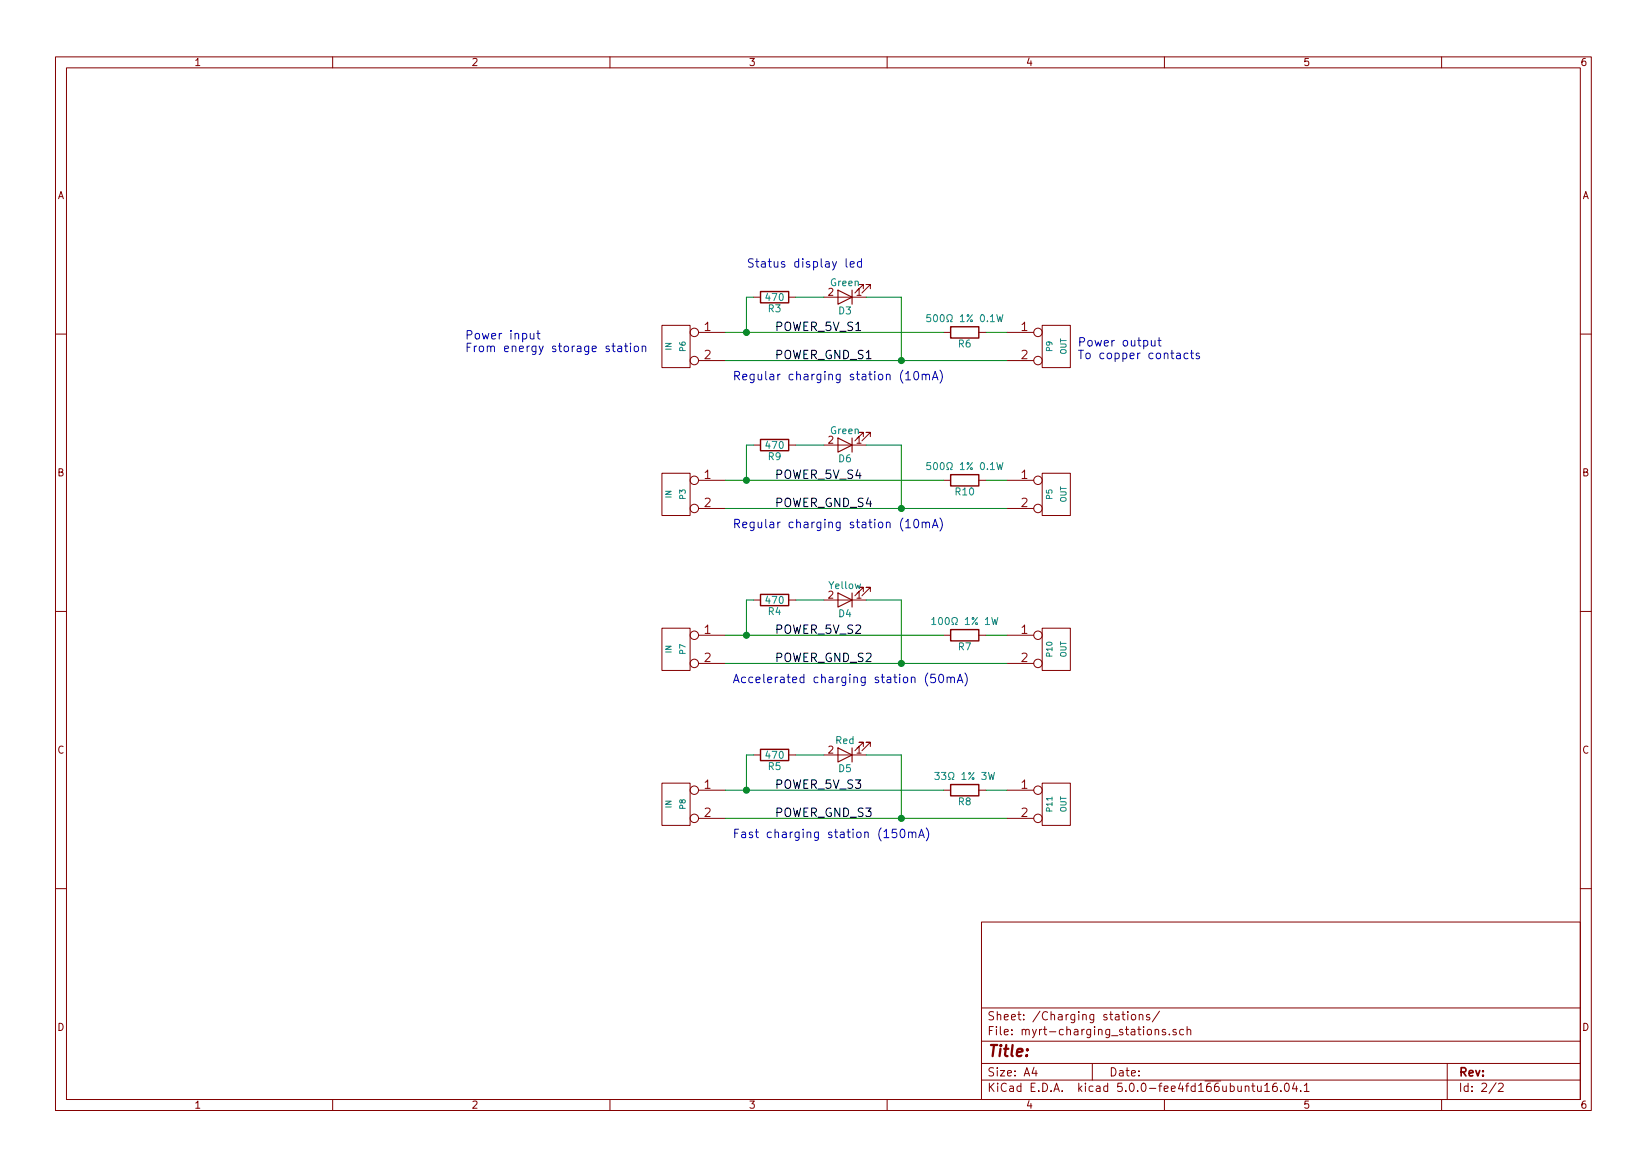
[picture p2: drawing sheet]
EESchema Schematic File Version 4
LIBS:myrt-cache
EELAYER 26 0
EELAYER END
$Descr A4 11693 8268
encoding utf-8
Sheet 2 2
Title ""
Date ""
Rev ""
Comp ""
Comment1 ""
Comment2 ""
Comment3 ""
Comment4 ""
$EndDescr
$Comp
L myrt-rescue:CONN_2 P7
U 1 1
P 4800 4600
F 0 "P7" V 4750 4600 40  0000 C CNN
F 1 "IN" V 4850 4600 40  0000 C CNN
F 2 "Connector_Phoenix_MC:PhoenixContact_MCV_1,5_2-G-3.5_1x02_P3.50mm_Vertical" H 4800 4600 60  0001 C CNN
F 3 "" H 4800 4600 60  0001 C CNN
F 4 "Stock" H 0   0   50  0001 C CNN "Vendor"
	1    4800 4600
	-1   0    0    -1  
$EndComp
$Comp
L myrt-rescue:LED-RESCUE-myrt D4
U 1 1
P 6000 4250
F 0 "D4" H 6000 4350 50  0000 C CNN
F 1 "Yellow" H 6000 4150 50  0000 C CNN
F 2 "LED_THT:LED_D5.0mm" H 6000 4250 50  0001 C CNN
F 3 "" H 6000 4250 50  0001 C CNN
F 4 "Generic" H 0   0   50  0001 C CNN "Manufacturer"
F 5 "Stock" H 0   0   50  0001 C CNN "Vendor"
	1    6000 4250
	-1   0    0    1   
$EndComp
$Comp
L myrt-rescue:CONN_2 P10
U 1 1
P 7500 4600
F 0 "P10" V 7450 4600 40  0000 C CNN
F 1 "OUT" V 7550 4600 40  0000 C CNN
F 2 "Connector_PinSocket_2.54mm:PinSocket_1x02_P2.54mm_Vertical" H 7500 4600 60  0001 C CNN
F 3 "" H 7500 4600 60  0001 C CNN
F 4 "Stock" H 0   0   50  0001 C CNN "Vendor"
	1    7500 4600
	1    0    0    -1  
$EndComp
Text Notes 3300 2500 0    60   ~ 0
Power input\nFrom energy storage station
Wire Wire Line
	5150 4700 6400 4700
Wire Wire Line
	5150 4500 5300 4500
Text Label 5500 4700 0    60   ~ 0
POWER_GND_S2
Text Label 5500 4500 0    60   ~ 0
POWER_5V_S2
$Comp
L myrt-rescue:R R7
U 1 1
P 6850 4500
F 0 "R7" V 6930 4500 50  0000 C CNN
F 1 "100Ω 1% 1W" V 6750 4500 50  0000 C CNN
F 2 "Resistor_THT:R_Axial_Power_L75.0mm_W9.0mm_P86.36mm" V 6780 4500 50  0001 C CNN
F 3 "" H 6850 4500 50  0001 C CNN
F 4 "Vishay" H 0   0   50  0001 C CNN "Manufacturer"
F 5 "2419015" H 0   0   50  0001 C CNN "Order Code"
F 6 "1.42€" H 0   0   50  0001 C CNN "Price"
F 7 "CMF70100R00FKEB" H 0   0   50  0001 C CNN "Product Code"
F 8 "Farnell" H 0   0   50  0001 C CNN "Vendor"
F 9 "https://fr.farnell.com/vishay/cmf70100r00fkeb/resistance-couche-metal-100r-1w/dp/2419015" H 0   0   50  0001 C CNN "Vendor URL"
	1    6850 4500
	0    1    1    0   
$EndComp
Wire Wire Line
	7150 4500 7000 4500
$Comp
L myrt-rescue:R R4
U 1 1
P 5500 4250
F 0 "R4" V 5580 4250 50  0000 C CNN
F 1 "470" V 5500 4250 50  0000 C CNN
F 2 "Resistor_THT:R_Axial_DIN0204_L3.6mm_D1.6mm_P7.62mm_Horizontal" V 5430 4250 50  0001 C CNN
F 3 "" H 5500 4250 50  0001 C CNN
F 4 "Generic" H 0   0   50  0001 C CNN "Manufacturer"
F 5 "Stock" H 0   0   50  0001 C CNN "Vendor"
	1    5500 4250
	0    1    1    0   
$EndComp
Wire Wire Line
	6150 4250 6400 4250
Wire Wire Line
	6400 4250 6400 4700
Wire Wire Line
	5350 4250 5300 4250
Wire Wire Line
	5300 4250 5300 4500
Connection ~ 5300 4500
Wire Wire Line
	5650 4250 5850 4250
Text Notes 5300 1900 0    60   ~ 0
Status display led
$Comp
L myrt-rescue:CONN_2 P6
U 1 1
P 4800 2450
F 0 "P6" V 4750 2450 40  0000 C CNN
F 1 "IN" V 4850 2450 40  0000 C CNN
F 2 "Connector_Phoenix_MC:PhoenixContact_MCV_1,5_2-G-3.5_1x02_P3.50mm_Vertical" H 4800 2450 60  0001 C CNN
F 3 "" H 4800 2450 60  0001 C CNN
F 4 "Stock" H 0   0   50  0001 C CNN "Vendor"
	1    4800 2450
	-1   0    0    -1  
$EndComp
$Comp
L myrt-rescue:LED-RESCUE-myrt D3
U 1 1
P 6000 2100
F 0 "D3" H 6000 2200 50  0000 C CNN
F 1 "Green" H 6000 2000 50  0000 C CNN
F 2 "LED_THT:LED_D5.0mm" H 6000 2100 50  0001 C CNN
F 3 "" H 6000 2100 50  0001 C CNN
F 4 "Generic" H 0   0   50  0001 C CNN "Manufacturer"
F 5 "Stock" H 0   0   50  0001 C CNN "Vendor"
	1    6000 2100
	-1   0    0    1   
$EndComp
$Comp
L myrt-rescue:CONN_2 P9
U 1 1
P 7500 2450
F 0 "P9" V 7450 2450 40  0000 C CNN
F 1 "OUT" V 7550 2450 40  0000 C CNN
F 2 "Connector_PinSocket_2.54mm:PinSocket_1x02_P2.54mm_Vertical" H 7500 2450 60  0001 C CNN
F 3 "" H 7500 2450 60  0001 C CNN
F 4 "Stock" H 0   0   50  0001 C CNN "Vendor"
	1    7500 2450
	1    0    0    -1  
$EndComp
Text Notes 7650 2550 0    60   ~ 0
Power output\nTo copper contacts
Wire Wire Line
	5150 2550 6400 2550
Wire Wire Line
	5150 2350 5300 2350
Text Label 5500 2550 0    60   ~ 0
POWER_GND_S1
Text Label 5500 2350 0    60   ~ 0
POWER_5V_S1
$Comp
L myrt-rescue:R R6
U 1 1
P 6850 2350
F 0 "R6" V 6930 2350 50  0000 C CNN
F 1 "500Ω 1% 0.1W" V 6750 2350 50  0000 C CNN
F 2 "Resistor_THT:R_Axial_Power_L75.0mm_W9.0mm_P86.36mm" V 6780 2350 50  0001 C CNN
F 3 "" H 6850 2350 50  0001 C CNN
F 4 "Multicomp" H 0   0   50  0001 C CNN "Manufacturer"
F 5 "2396013" H 0   0   50  0001 C CNN "Order Code"
F 6 "0,695€" H 0   0   50  0001 C CNN "Price"
F 7 "MCMFR0W4BB5000A50" H 0   0   50  0001 C CNN "Product Code"
F 8 "Farnell" H 0   0   50  0001 C CNN "Vendor"
F 9 "https://fr.farnell.com/multicomp/mcmfr0w4bb5000a50/resistance-couche-metal-500r-axial/dp/2396013" H 0   0   50  0001 C CNN "Vendor URL"
	1    6850 2350
	0    1    1    0   
$EndComp
Wire Wire Line
	7150 2350 7000 2350
$Comp
L myrt-rescue:R R3
U 1 1
P 5500 2100
F 0 "R3" V 5580 2100 50  0000 C CNN
F 1 "470" V 5500 2100 50  0000 C CNN
F 2 "Resistor_THT:R_Axial_DIN0204_L3.6mm_D1.6mm_P7.62mm_Horizontal" V 5430 2100 50  0001 C CNN
F 3 "" H 5500 2100 50  0001 C CNN
F 4 "Generic" H 0   0   50  0001 C CNN "Manufacturer"
F 5 "Stock" H 0   0   50  0001 C CNN "Vendor"
	1    5500 2100
	0    1    1    0   
$EndComp
Wire Wire Line
	6150 2100 6400 2100
Wire Wire Line
	6400 2100 6400 2550
Wire Wire Line
	5350 2100 5300 2100
Wire Wire Line
	5300 2100 5300 2350
Connection ~ 5300 2350
Wire Wire Line
	5650 2100 5850 2100
Text Notes 5200 2700 0    60   ~ 0
Regular charging station (10mA)
Text Notes 5200 4850 0    60   ~ 0
Accelerated charging station (50mA)
$Comp
L myrt-rescue:CONN_2 P8
U 1 1
P 4800 5700
F 0 "P8" V 4750 5700 40  0000 C CNN
F 1 "IN" V 4850 5700 40  0000 C CNN
F 2 "Connector_Phoenix_MC:PhoenixContact_MCV_1,5_2-G-3.5_1x02_P3.50mm_Vertical" H 4800 5700 60  0001 C CNN
F 3 "" H 4800 5700 60  0001 C CNN
F 4 "Stock" H 0   0   50  0001 C CNN "Vendor"
	1    4800 5700
	-1   0    0    -1  
$EndComp
$Comp
L myrt-rescue:LED-RESCUE-myrt D5
U 1 1
P 6000 5350
F 0 "D5" H 6000 5450 50  0000 C CNN
F 1 "Red" H 6000 5250 50  0000 C CNN
F 2 "LED_THT:LED_D5.0mm" H 6000 5350 50  0001 C CNN
F 3 "" H 6000 5350 50  0001 C CNN
F 4 "Generic" H 0   0   50  0001 C CNN "Manufacturer"
F 5 "Stock" H 0   0   50  0001 C CNN "Vendor"
	1    6000 5350
	-1   0    0    1   
$EndComp
$Comp
L myrt-rescue:CONN_2 P11
U 1 1
P 7500 5700
F 0 "P11" V 7450 5700 40  0000 C CNN
F 1 "OUT" V 7550 5700 40  0000 C CNN
F 2 "Connector_PinSocket_2.54mm:PinSocket_1x02_P2.54mm_Vertical" H 7500 5700 60  0001 C CNN
F 3 "" H 7500 5700 60  0001 C CNN
F 4 "Stock" H 0   0   50  0001 C CNN "Vendor"
	1    7500 5700
	1    0    0    -1  
$EndComp
Wire Wire Line
	5150 5800 6400 5800
Wire Wire Line
	5150 5600 5300 5600
Text Label 5500 5800 0    60   ~ 0
POWER_GND_S3
Text Label 5500 5600 0    60   ~ 0
POWER_5V_S3
$Comp
L myrt-rescue:R R8
U 1 1
P 6850 5600
F 0 "R8" V 6930 5600 50  0000 C CNN
F 1 "33Ω 1% 3W" V 6750 5600 50  0000 C CNN
F 2 "Resistor_THT:R_Axial_Power_L75.0mm_W9.0mm_P86.36mm" V 6780 5600 50  0001 C CNN
F 3 "" H 6850 5600 50  0001 C CNN
F 4 "Ohmite" H 0   0   50  0001 C CNN "Manufacturer"
F 5 "2448938" H 0   0   50  0001 C CNN "Order Code"
F 6 "2.16€" H 0   0   50  0001 C CNN "Price"
F 7 "43F33RE" H 0   0   50  0001 C CNN "Product Code"
F 8 "Farnell" H 0   0   50  0001 C CNN "Vendor"
F 9 "https://fr.farnell.com/ohmite/43f33re/resis-3w-33-ohm-1-silicon-ww-axl/dp/2448938" H 0   0   50  0001 C CNN "Vendor URL"
	1    6850 5600
	0    1    1    0   
$EndComp
Wire Wire Line
	7150 5600 7000 5600
$Comp
L myrt-rescue:R R5
U 1 1
P 5500 5350
F 0 "R5" V 5580 5350 50  0000 C CNN
F 1 "470" V 5500 5350 50  0000 C CNN
F 2 "Resistor_THT:R_Axial_DIN0204_L3.6mm_D1.6mm_P7.62mm_Horizontal" V 5430 5350 50  0001 C CNN
F 3 "" H 5500 5350 50  0001 C CNN
F 4 "Generic" H 0   0   50  0001 C CNN "Manufacturer"
F 5 "Stock" H 0   0   50  0001 C CNN "Vendor"
	1    5500 5350
	0    1    1    0   
$EndComp
Wire Wire Line
	6150 5350 6400 5350
Wire Wire Line
	6400 5350 6400 5800
Wire Wire Line
	5350 5350 5300 5350
Wire Wire Line
	5300 5350 5300 5600
Connection ~ 5300 5600
Wire Wire Line
	5650 5350 5850 5350
Text Notes 5200 5950 0    60   ~ 0
Fast charging station (150mA)
Wire Wire Line
	6400 4700 7150 4700
Wire Wire Line
	5300 4500 6700 4500
Wire Wire Line
	6400 2550 7150 2550
Wire Wire Line
	5300 2350 6700 2350
Wire Wire Line
	6400 5800 7150 5800
Wire Wire Line
	5300 5600 6700 5600
Connection ~ 6400 5800
Connection ~ 6400 2550
Connection ~ 6400 4700
$Comp
L myrt-rescue:CONN_2 P3
U 1 1
P 4800 3500
F 0 "P3" V 4750 3500 40  0000 C CNN
F 1 "IN" V 4850 3500 40  0000 C CNN
F 2 "Connector_Phoenix_MC:PhoenixContact_MCV_1,5_2-G-3.5_1x02_P3.50mm_Vertical" H 4800 3500 60  0001 C CNN
F 3 "" H 4800 3500 60  0001 C CNN
F 4 "Stock" H 0   0   50  0001 C CNN "Vendor"
	1    4800 3500
	-1   0    0    -1  
$EndComp
$Comp
L myrt-rescue:LED-RESCUE-myrt D6
U 1 1
P 6000 3150
F 0 "D6" H 6000 3250 50  0000 C CNN
F 1 "Green" H 6000 3050 50  0000 C CNN
F 2 "LED_THT:LED_D5.0mm" H 6000 3150 50  0001 C CNN
F 3 "" H 6000 3150 50  0001 C CNN
F 4 "Generic" H 0   0   50  0001 C CNN "Manufacturer"
F 5 "Stock" H 0   0   50  0001 C CNN "Vendor"
	1    6000 3150
	-1   0    0    1   
$EndComp
$Comp
L myrt-rescue:CONN_2 P5
U 1 1
P 7500 3500
F 0 "P5" V 7450 3500 40  0000 C CNN
F 1 "OUT" V 7550 3500 40  0000 C CNN
F 2 "Connector_PinSocket_2.54mm:PinSocket_1x02_P2.54mm_Vertical" H 7500 3500 60  0001 C CNN
F 3 "" H 7500 3500 60  0001 C CNN
F 4 "Stock" H 0   0   50  0001 C CNN "Vendor"
	1    7500 3500
	1    0    0    -1  
$EndComp
Wire Wire Line
	5150 3600 6400 3600
Wire Wire Line
	5150 3400 5300 3400
Text Label 5500 3600 0    60   ~ 0
POWER_GND_S4
Text Label 5500 3400 0    60   ~ 0
POWER_5V_S4
$Comp
L myrt-rescue:R R10
U 1 1
P 6850 3400
F 0 "R10" V 6930 3400 50  0000 C CNN
F 1 "500Ω 1% 0.1W" V 6750 3400 50  0000 C CNN
F 2 "Resistor_THT:R_Axial_Power_L75.0mm_W9.0mm_P86.36mm" V 6780 3400 50  0001 C CNN
F 3 "" H 6850 3400 50  0001 C CNN
F 4 "Multicomp" H 0   0   50  0001 C CNN "Manufacturer"
F 5 "2396013" H 0   0   50  0001 C CNN "Order Code"
F 6 "0,695€" H 0   0   50  0001 C CNN "Price"
F 7 "MCMFR0W4BB5000A50" H 0   0   50  0001 C CNN "Product Code"
F 8 "Farnell" H 0   0   50  0001 C CNN "Vendor"
F 9 "https://fr.farnell.com/multicomp/mcmfr0w4bb5000a50/resistance-couche-metal-500r-axial/dp/2396013" H 0   0   50  0001 C CNN "Vendor URL"
	1    6850 3400
	0    1    1    0   
$EndComp
Wire Wire Line
	7150 3400 7000 3400
$Comp
L myrt-rescue:R R9
U 1 1
P 5500 3150
F 0 "R9" V 5580 3150 50  0000 C CNN
F 1 "470" V 5500 3150 50  0000 C CNN
F 2 "Resistor_THT:R_Axial_DIN0204_L3.6mm_D1.6mm_P7.62mm_Horizontal" V 5430 3150 50  0001 C CNN
F 3 "" H 5500 3150 50  0001 C CNN
F 4 "Generic" H 0   0   50  0001 C CNN "Manufacturer"
F 5 "Stock" H 0   0   50  0001 C CNN "Vendor"
	1    5500 3150
	0    1    1    0   
$EndComp
Wire Wire Line
	6150 3150 6400 3150
Wire Wire Line
	6400 3150 6400 3600
Wire Wire Line
	5350 3150 5300 3150
Wire Wire Line
	5300 3150 5300 3400
Connection ~ 5300 3400
Wire Wire Line
	5650 3150 5850 3150
Wire Wire Line
	6400 3600 7150 3600
Wire Wire Line
	5300 3400 6700 3400
Connection ~ 6400 3600
Text Notes 5200 3750 0    60   ~ 0
Regular charging station (10mA)
$EndSCHEMATC
